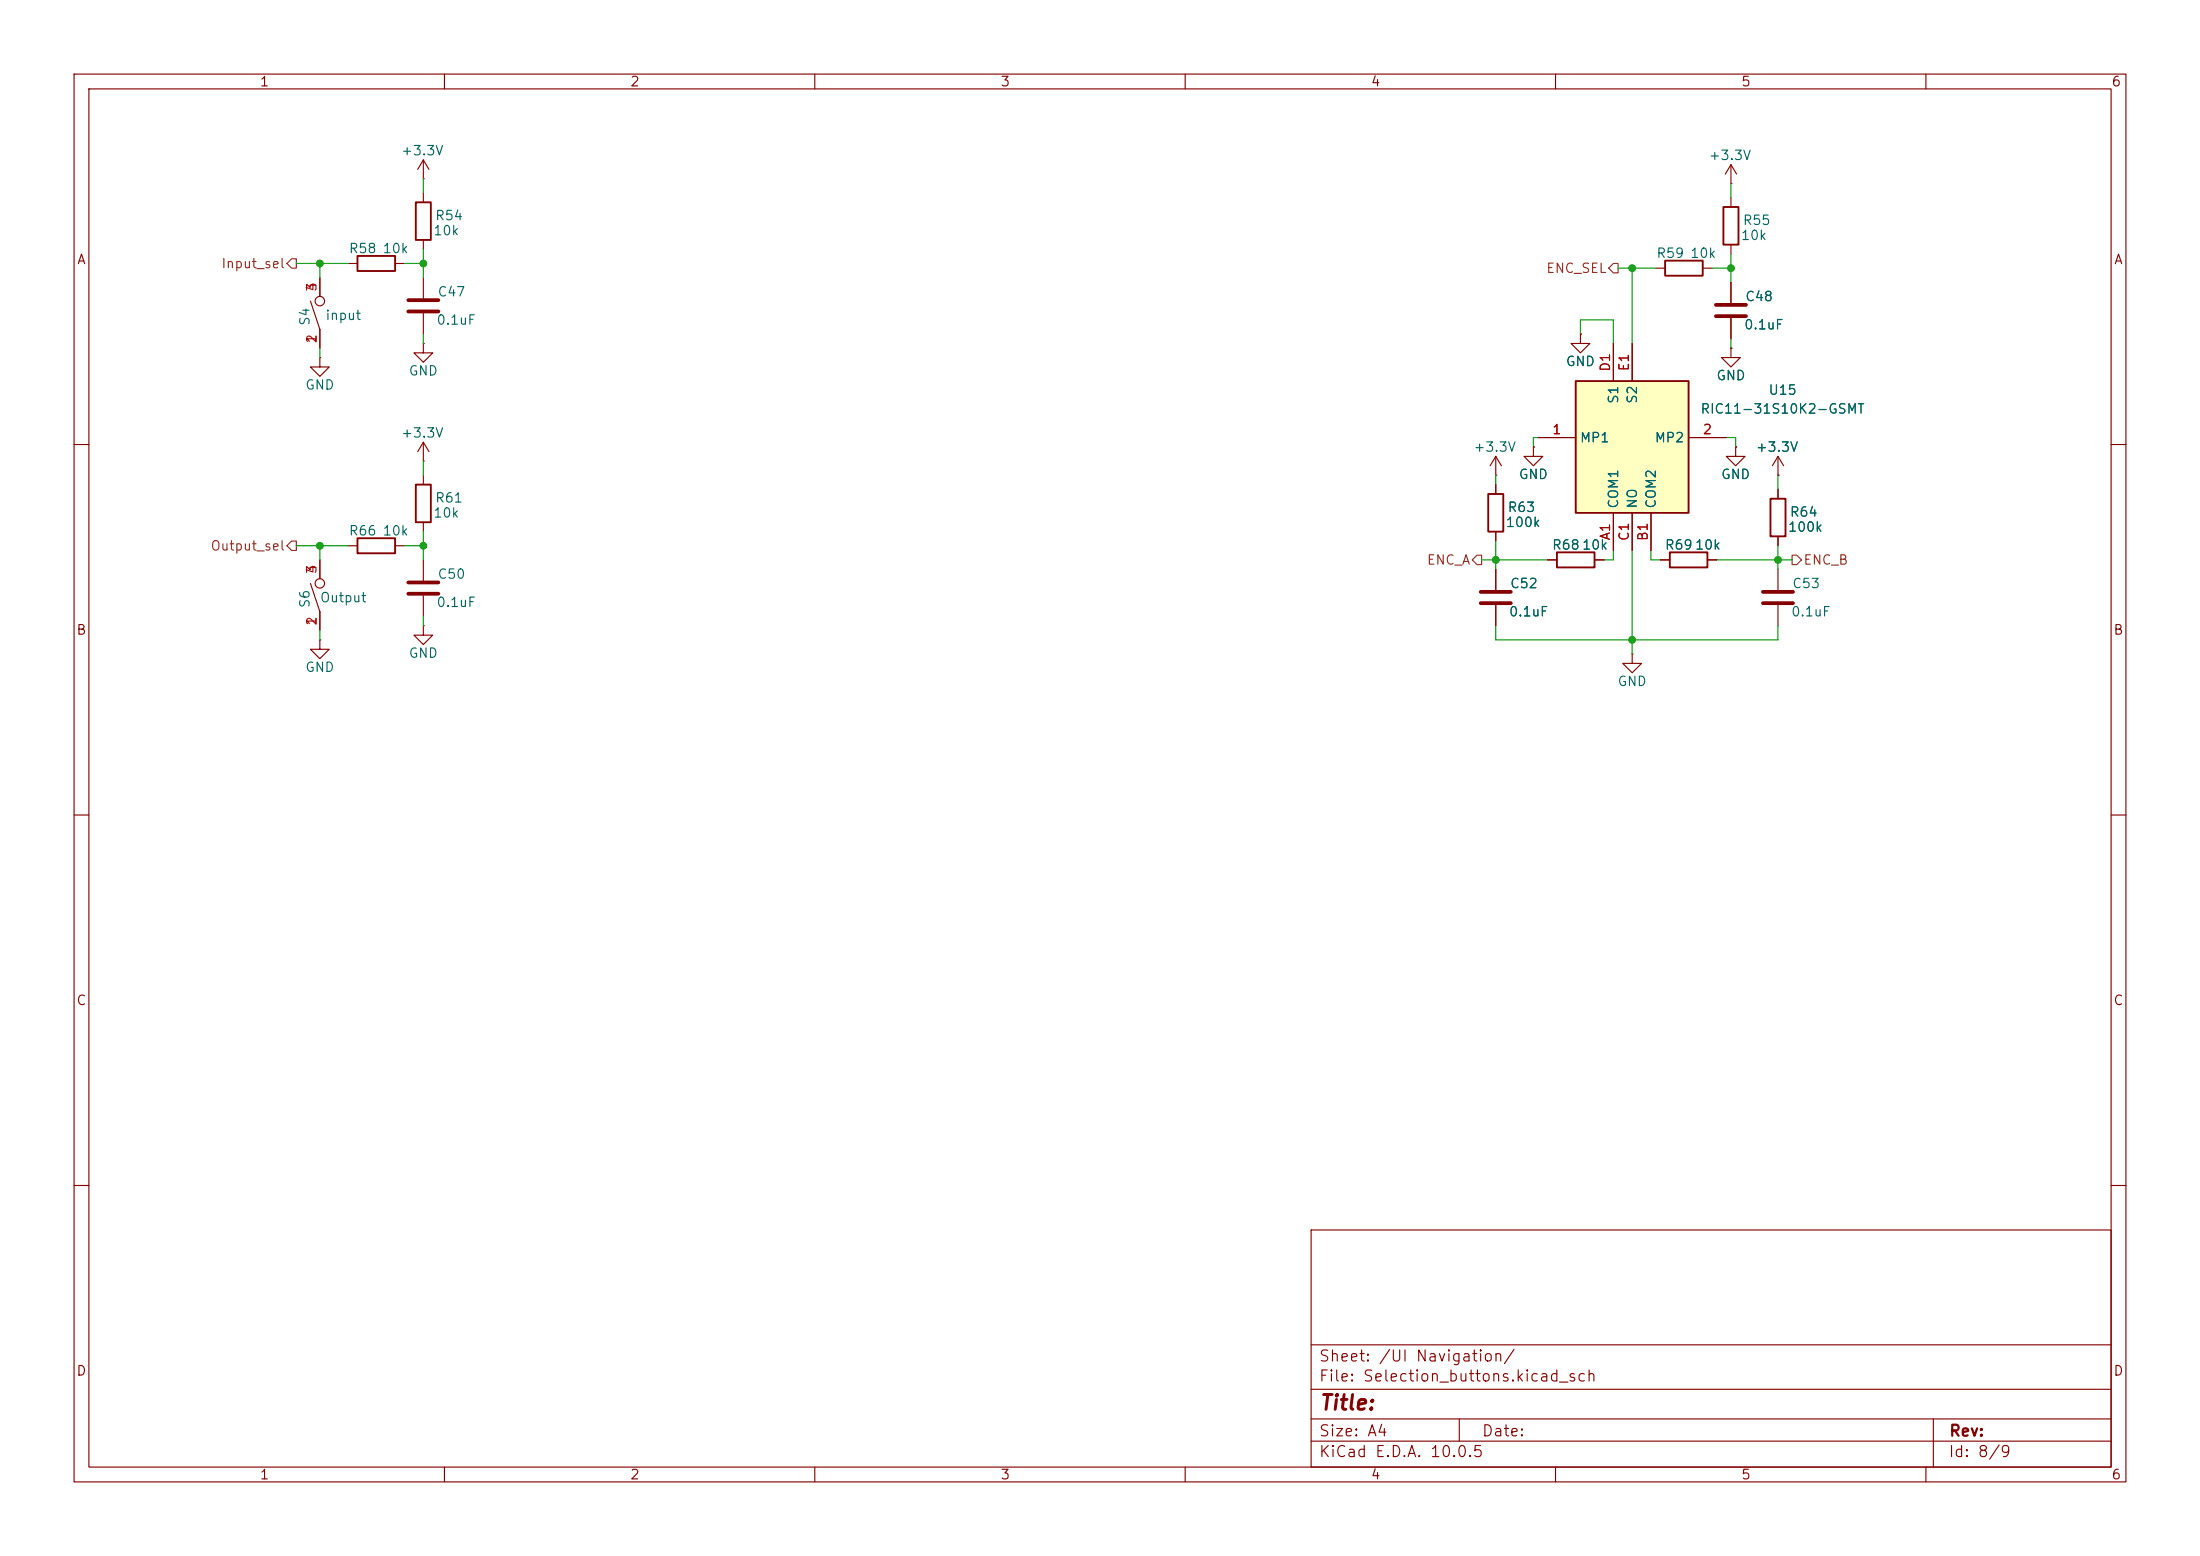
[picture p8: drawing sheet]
<svg xmlns="http://www.w3.org/2000/svg" width="297mm" height="210mm" viewBox="0 0 297 210" stroke-linecap="round" stroke-linejoin="round" font-family="sans-serif">
<g fill="none" stroke="#840000" stroke-width=".15">
<path d="M10 10h277v190h-277zM12 12h273v186h-273zM60 10v2M110 10v2M160 10v2M210 10v2M260 10v2M57.1 26v1.3M57.1 32.4v1.3M57.1 37.5v2.8M233.7 24.8h.1M233.7 22.2l-.8 1.3"/>
<path d="M233.7 22.2l.7 1.3M233.7 22.2v2.6M57.1 42.3v2.8M57.1 59.7v2.5M57.1 59.7l-.7 1.3M57.1 59.7l.8 1.3M10 60h2M47 73.7h1.3M53.3 73.7h1.3M57.1 62.2h.1M57.1 64.1v1.3M57.1 70.5v1.3"/>
<path d="M201.9 64.1h.1M201.9 61.6v2.5M201.9 76.8v2.8M201.9 61.6l-.7 1.3M201.9 61.6l.8 1.3M208.9 75.6h1.3M215.3 75.6h1.2M224.2 75.6h1.2M230.5 75.6h1.3M285 60h2M43.2 86.4v1.2h1.2l-1.2 1.3-1.3-1.3h1.3M43.2 86.4h.1"/>
<path d="M201.9 81.7v2.8M10 110h2M285 110h2M10 160h2M177 166h108v32h-108zM285 160h2M60 198v2M110 198v2M160 198v2M177 194.5h108M177 191.5h108M177 187.5h108"/>
<path d="M177 181.5h108M197 191.5v3M210 198v2M260 198v2M261 191.5v6.5"/>
</g>
<path d="M55.1 42h4.1M55.1 40.5h4.1M199.9 79.9h4.1M199.9 81.4h4.1" fill="none" stroke="#840000" stroke-width=".51"/>
<path d="M56.1 27.3h2.1v5.1h-2.1zM48.3 72.6h5v2.1h-5zM56.1 65.4h2.1v5.1h-2.1zM210.2 74.5h5.1v2.1h-5.1zM225.4 74.5h5.1v2.1h-5.1z" fill="none" stroke="#840000" stroke-width=".25"/>
<path d="M212.7 51.4h15.3v17.8h-15.3z" fill="#ffffc2"/>
<path d="M48.3 34.5h5v2.1h-5zM224.8 35.2h5.1v2h-5.1zM232.7 27.9h2v5.1h-2zM212.7 51.4h15.3v17.8h-15.3zM200.9 66.7h2v5.1h-2zM239 67.3h2v5.1h-2z" fill="none" stroke="#840000" stroke-width=".25"/>
<g fill="none" stroke="#840000" stroke-width=".15">
<path d="M43.2 37.5v2.5M47 35.6h1.3M53.3 35.6h1.3M57.1 24.1h.1M57.1 21.6v2.5M57.1 21.6l-.7 1.3M57.1 21.6l.8 1.3M223.5 36.2h1.3M229.9 36.2h1.2M233.7 26.7v1.2M233.7 33v1.3M233.7 38.1v2.8"/>
<path d="M41.9 40.6l1.3 3.9v2.5M43.2 48.3v1.2h1.2l-1.2 1.3-1.3-1.3h1.3M43.2 48.3h.1M57.1 46.4v1.2h1.3l-1.3 1.3-1.2-1.3h1.2M57.1 46.4h.1M207.6 59.1h5.1M213.4 45.1v1.3h1.2l-1.2 1.2-1.3-1.2h1.3M213.4 45.1h.1M217.8 46.4v5M220.3 46.4v5M228 59.1h5M233.7 47v1.3h1.2l-1.2 1.2-1.3-1.2h1.3"/>
<path d="M233.7 47h.1M233.7 42.9v2.8M41.9 78.7l1.3 3.9v2.5M43.2 75.6v2.5M57.1 75.6v2.8M201.9 65.4v1.3M201.9 71.8v1.2M201.9 76.8v2.8M207 60.3v1.3h1.3l-1.3 1.3-1.3-1.3h1.3M207 60.3h.1M208.9 75.6h1.3M215.3 75.6h1.2"/>
<path d="M217.8 69.2v5.1M220.3 69.2v5.1M222.9 69.2v5.1M224.2 75.6h1.2M230.5 75.6h1.3M234.3 60.3v1.3h1.3l-1.3 1.3-1.3-1.3h1.3M234.3 60.3h.1M240 64.1h.1M240 61.6v2.5M240 66v1.3M240 72.4v1.3M240 76.8v2.8"/>
<path d="M240 61.6l-.7 1.3M240 61.6l.8 1.3M57.1 84.5v1.2h1.3l-1.3 1.3-1.2-1.3h1.2M57.1 84.5h.1M57.1 80.4v2.8M201.9 81.7v2.8M220.3 88.3v1.2h1.3l-1.3 1.3-1.2-1.3h1.2M220.3 88.3h.1M240 81.7v2.8"/>
<circle cx="43.2" cy="40.6" r=".63"/>
<circle cx="43.2" cy="78.7" r=".63"/>
</g>
<path d="M231.6 42.7h4.1M231.6 41.1h4.1M55.1 78.6h4.1M238 79.9h4.1M55.1 80.1h4.1M238 81.4h4.1" fill="none" stroke="#840000" stroke-width=".51"/>
<path d="M38.7 35.6l.7-.7h.6v1.3h-.6zM217.8 35.6h.6v1.2h-.6l-.6-.6zM38.7 73.7l.7-.7h.6v1.3h-.6zM199.4 74.9h.6v1.3h-.6l-.6-.6zM241.9 74.9h.7l.6 .7-.6 .6h-.7z" fill="none" stroke="#725600" stroke-width=".15"/>
<g fill="none" stroke="#009600" stroke-width=".15">
<path d="M40 35.6h7M43.2 35.6v1.9M54.6 35.6h2.5M57.1 24.1v1.9M57.1 33.7v3.8M218.4 36.2h5.1M220.3 36.2v10.2M231.1 36.2h2.6M233.7 24.8v1.9M233.7 34.3v3.8M43.2 47v1.3M57.1 45.1v1.3"/>
<path d="M207.6 59.1h-.6v1.2M213.4 45.1v-1.9h4.4v3.2M233 59.1h1.3v1.2M233.7 45.7v1.3M40 73.7h7M43.2 73.7v1.9M54.6 73.7h2.5M57.1 62.2v1.9M57.1 71.8v3.8M200 75.6h8.9M201.9 64.1v1.3M201.9 73v3.8"/>
<path d="M217.8 74.3v1.3h-1.3M220.3 74.3v14M222.9 74.3v1.3h1.3M231.8 75.6h10.1M240 64.1v1.9M240 73.7v3.1M43.2 85.1v1.3M57.1 83.2v1.3M201.9 84.5v1.9h38.1v-1.9"/>
</g>
<g fill="#009600" stroke="#009600" stroke-width=".14">
<circle cx="220.3" cy="86.4" r=".46"/>
<circle cx="240" cy="75.6" r=".46"/>
<circle cx="201.9" cy="75.6" r=".46"/>
<circle cx="43.2" cy="73.7" r=".46"/>
<circle cx="57.1" cy="73.7" r=".46"/>
<circle cx="57.1" cy="35.6" r=".46"/>
<circle cx="43.2" cy="35.6" r=".46"/>
<circle cx="233.7" cy="36.2" r=".46"/>
<circle cx="220.3" cy="36.2" r=".46"/>
</g>
<text font-size="2" fill="#840000" x="178" y="190.8">Title:</text>
<g font-size="1.5" fill="#840000">
<text x="178" y="184.1">Sheet: /UI Navigation/</text>
<text x="178" y="186.8">File: Selection_buttons.kicad_sch</text>
<text x="178" y="197">KiCad E.D.A. 10.0.5</text>
<text x="178" y="194.2">Size: A4</text>
<text x="200" y="194.2">Date:</text>
<text x="263" y="197">Id: 8/9</text>
<text x="263" y="194.2">Rev:</text>
</g>
<g font-size="1.3" fill="#840000">
<text x="35" y="12">1</text>
<text x="85" y="12">2</text>
<text x="135" y="12">3</text>
<text x="185" y="12">4</text>
<text x="235" y="12">5</text>
<text x="285" y="12">6</text>
<text x="10.3" y="36">A</text>
<text x="285.3" y="36">A</text>
<text x="10.2" y="86">B</text>
<text x="285.2" y="86">B</text>
<text x="10.2" y="136">C</text>
<text x="285.2" y="136">C</text>
<text x="10.2" y="186">D</text>
<text x="285.2" y="186">D</text>
<text x="35" y="200">1</text>
<text x="85" y="200">2</text>
<text x="135" y="200">3</text>
<text x="185" y="200">4</text>
<text x="235" y="200">5</text>
<text x="285" y="200">6</text>
</g>
<g font-size="1.3" fill="#006464">
<text x="54.1" y="21.3">+3.3V</text>
<text x="230.6" y="21.9">+3.3V</text>
<text x="47" y="34.5">R58</text>
<text x="51.6" y="34.5">10k</text>
<text x="58.4" y="32.1">10k</text>
<text x="58.7" y="30">R54</text>
<text x="223.5" y="35.1">R59</text>
<text x="228.1" y="35.1">10k</text>
<text x="234.9" y="32.7">10k</text>
<text x="235.2" y="30.7">R55</text>
<text x="59" y="40.3">C47</text>
<text x="235.5" y="41">C48</text>
<text x="42.1" y="44.1" transform="rotate(-90 42.1 44.1)">S4</text>
<text x="43.8" y="43.5">input</text>
<text x="58.8" y="44.1">0.1uF</text>
<text x="235.4" y="44.8">0.1uF</text>
<text x="41.1" y="52.9">GND</text>
<text x="55.1" y="51">GND</text>
<text x="211.3" y="49.7">GND</text>
<text x="231.6" y="51.6">GND</text>
<text x="238.7" y="53.6">U15</text>
<text x="54.1" y="59.4">+3.3V</text>
<text x="218.8" y="54.6" transform="rotate(-90 218.8 54.6)">S1</text>
<text x="221.3" y="54.6" transform="rotate(-90 221.3 54.6)">S2</text>
<text x="229.5" y="56.1">RIC11-31S10K2-GSMT</text>
<text x="198.8" y="61.3">+3.3V</text>
<text x="204.9" y="65">GND</text>
<text x="213.2" y="60">MP1</text>
<text x="223.3" y="60">MP2</text>
<text x="232.3" y="65">GND</text>
<text x="236.9" y="61.3">+3.3V</text>
<text x="58.4" y="70.2">10k</text>
<text x="58.7" y="68.1">R61</text>
<text x="203.2" y="71.4">100k</text>
<text x="203.4" y="69.4">R63</text>
<text x="218.8" y="68.7" transform="rotate(-90 218.8 68.7)">COM1</text>
<text x="221.3" y="68.7" transform="rotate(-90 221.3 68.7)">NO</text>
<text x="223.8" y="68.7" transform="rotate(-90 223.8 68.7)">COM2</text>
<text x="241.5" y="70.1">R64</text>
<text x="47" y="72.6">R66</text>
<text x="51.6" y="72.6">10k</text>
<text x="209.4" y="74.5">R6810k</text>
<text x="224.7" y="74.5">R6910k</text>
<text x="241.3" y="72.1">100k</text>
<text x="42.1" y="82.2" transform="rotate(-90 42.1 82.2)">S6</text>
<text x="43.1" y="81.6">Output</text>
<text x="58.8" y="82.2">0.1uF</text>
<text x="59" y="78.4">C50</text>
<text x="203.6" y="83.5">0.1uF</text>
<text x="203.8" y="79.7">C52</text>
<text x="241.7" y="83.5">0.1uF</text>
<text x="241.9" y="79.7">C53</text>
<text x="55.1" y="89.1">GND</text>
<text x="41.1" y="91">GND</text>
<text x="218.3" y="92.9">GND</text>
</g>
<g font-size="1.3" fill="#725600">
<text x="29.8" y="36.5">Input_sel</text>
<text x="208.6" y="37.2">ENC_SEL</text>
<text x="28.3" y="74.6">Output_sel</text>
<text x="192.5" y="76.5">ENC_A</text>
<text x="243.4" y="76.5">ENC_B</text>
</g>
<g font-size="1.3" fill="#a90000">
<text x="43" y="39.5" transform="rotate(-90 43 39.5)">3</text>
<text x="43" y="39.5" transform="rotate(-90 43 39.5)">4</text>
<text x="43" y="46.5" transform="rotate(-90 43 46.5)">1</text>
<text x="43" y="46.5" transform="rotate(-90 43 46.5)">2</text>
<text x="217.7" y="50.3" transform="rotate(-90 217.7 50.3)">D1</text>
<text x="220.2" y="50.2" transform="rotate(-90 220.2 50.2)">E1</text>
<text x="209.5" y="58.9">1</text>
<text x="229.8" y="58.9">2</text>
<text x="43" y="77.6" transform="rotate(-90 43 77.6)">3</text>
<text x="43" y="77.6" transform="rotate(-90 43 77.6)">4</text>
<text x="217.7" y="73" transform="rotate(-90 217.7 73)">A1</text>
<text x="220.2" y="73.1" transform="rotate(-90 220.2 73.1)">C1</text>
<text x="222.7" y="73.1" transform="rotate(-90 222.7 73.1)">B1</text>
<text x="43" y="84.6" transform="rotate(-90 43 84.6)">1</text>
<text x="43" y="84.6" transform="rotate(-90 43 84.6)">2</text>
</g>
</svg>
